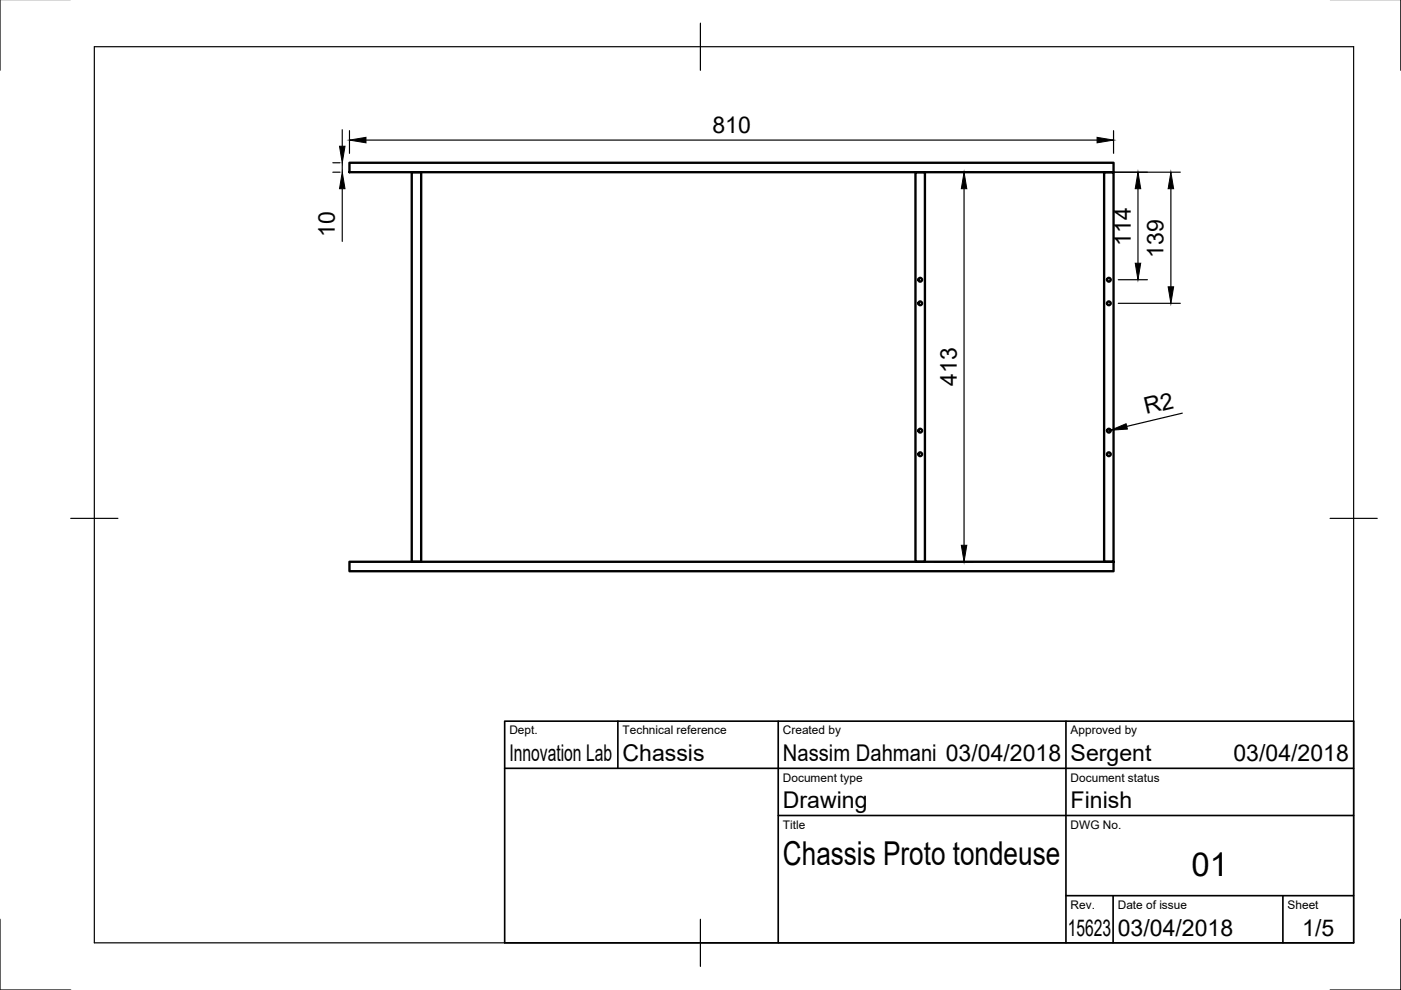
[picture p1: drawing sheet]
<svg xmlns="http://www.w3.org/2000/svg" width="297mm" height="210mm" viewBox="0 0 297 210" stroke-linecap="round" stroke-linejoin="round" font-family="sans-serif">
<!-- layer: Visible -->
<g fill="none" stroke="#000" stroke-width=".5">
<path d="M74.1 34.5h162v2h-162zM87.3 36.5h2v82.6h-2zM194.1 36.5h2v82.6h-2zM234.1 36.5h2v82.6h-2zM74.1 119.1h162v2h-162z"/>
<circle cx="195.1" cy="59.3" r=".4"/>
<circle cx="235.1" cy="59.3" r=".4"/>
<circle cx="195.1" cy="64.3" r=".4"/>
<circle cx="235.1" cy="64.3" r=".4"/>
<circle cx="195.1" cy="96.3" r=".4"/>
<circle cx="195.1" cy="91.3" r=".4"/>
<circle cx="235.1" cy="96.3" r=".4"/>
<circle cx="235.1" cy="91.3" r=".4"/>
</g>
<!-- layer: Border -->
<path d="M0 -.1v15M297 -.1v15M20 9.9h267v190h-267zM148.5 4.9v10M15 109.9h10M282 109.9h10M0 194.9v15h15M148.5 194.9v10M297 194.9v15h-15" fill="none" stroke="#000" stroke-width=".25"/>
<!-- layer: TitleBlock -->
<path d="M107 152.9h180v47h-180zM131 152.9v10M165 152.9v47M226 152.9v47M107 162.9h180M165 172.9h122M226 189.9h61M236 189.9v10M272 189.9v10" fill="none" stroke="#000" stroke-width=".35"/>
<!-- layer: Dimensions -->
<g fill="none" stroke="#000" stroke-width=".25">
<path d="M70.6 36.5h1.5M70.6 34.5h1.5M72.6 27.5v3.5M72.6 34.5v2M74.1 27.7v4.8M77.6 29.7h155M198.1 36.5h8.3M236.1 27.7v4.8M236.1 36.5h14.1M72.6 40v11.2M204.4 40v75.6M237.1 59.3h6.2"/>
<path d="M241.3 40v15.8M248.3 40v20.8M237.1 64.3h13.1M235.5 91.2l-.4 .1M250.7 87.6l-11.8 2.8M198.1 119.1h8.3"/>
</g>
<path d="M72 31h1.1l-.5 3.5zM74.1 29.7l3.5-.6v1.2zM232.6 29.1l3.5 .6-3.5 .6zM72.6 36.5l.5 3.5h-1.1zM204.4 36.5l.6 3.5h-1.2zM240.7 55.8h1.2l-.6 3.5zM241.3 36.5l.6 3.5h-1.2zM248.3 36.5l.5 3.5h-1.1zM247.7 60.8h1.1l-.5 3.5zM235.5 91.2l3.3-1.4 .2 1.2zM203.8 115.6h1.2l-.6 3.5z" fill="#000" stroke="#000" stroke-width=".21"/>
<g font-size="7">
<text x="166" y="183.4">Chassis Proto tondeuse</text>
<text x="252.6" y="185.8">01</text>
</g>
<g font-size="4.9">
<text x="151" y="28.1">810</text>
<text x="71" y="50.2" transform="rotate(-90 71 50.2)">10</text>
<text x="239.8" y="52.1" transform="rotate(-90 239.8 52.1)">114</text>
<text x="246.7" y="54.6" transform="rotate(-90 246.7 54.6)">139</text>
<text x="202.8" y="81.8" transform="rotate(-90 202.8 81.8)">413</text>
<text x="243" y="87.9" transform="rotate(-13 243 87.9)">R2</text>
<text x="108" y="161.4">Innovation Lab</text>
<text x="132" y="161.4">Chassis</text>
<text x="166" y="161.4">Nassim Dahmani 03/04/2018</text>
<text x="227" y="161.4">Sergent</text>
<text x="261.5" y="161.4">03/04/2018</text>
<text x="166" y="171.4">Drawing</text>
<text x="227" y="171.4">Finish</text>
<text x="226.4" y="198.5">15623</text>
<text x="237" y="198.4">03/04/2018</text>
<text x="276.1" y="198.6">1/5</text>
</g>
<g font-size="2.5">
<text x="108" y="155.7">Dept.</text>
<text x="132" y="155.7">Technical reference</text>
<text x="166" y="155.7">Created by</text>
<text x="227" y="155.7">Approved by</text>
<text x="166" y="165.7">Document type</text>
<text x="227" y="165.7">Document status</text>
<text x="166" y="175.7">Title</text>
<text x="227" y="175.7">DWG No.</text>
<text x="227" y="192.7">Rev.</text>
<text x="237" y="192.7">Date of issue</text>
<text x="273" y="192.7">Sheet</text>
</g>
</svg>
